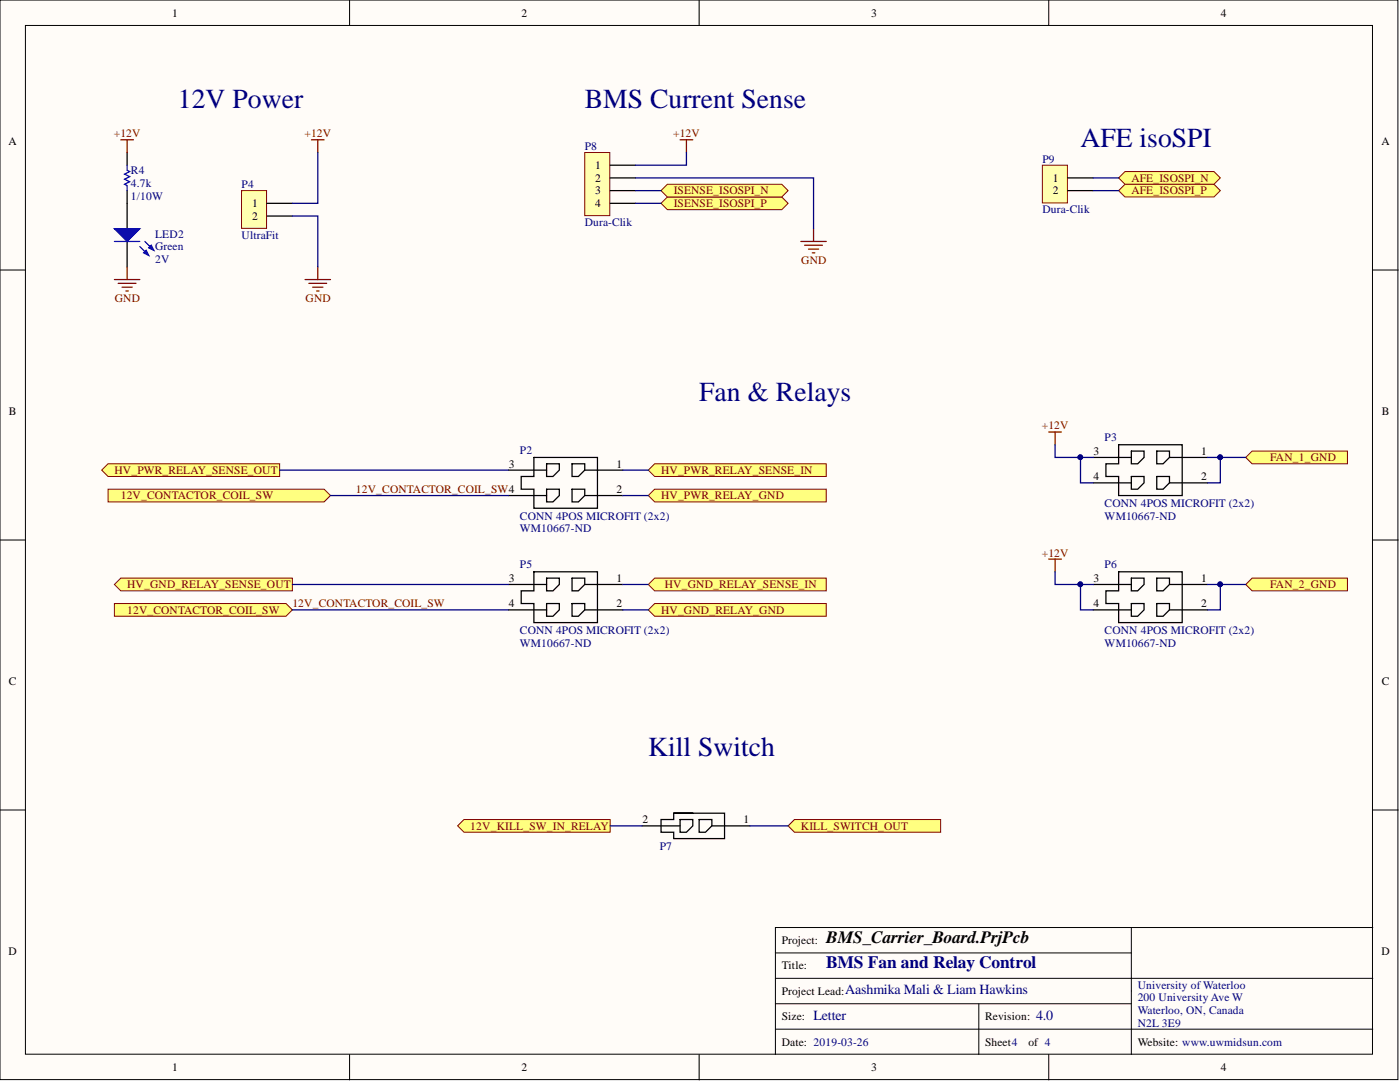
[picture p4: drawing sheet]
<svg xmlns="http://www.w3.org/2000/svg" width="279mm" height="216mm" viewBox="0 0 279 216" stroke-linecap="round" stroke-linejoin="round" font-family="sans-serif">
<g fill="#fffcf8" stroke="#000" stroke-width=".2">
<path d="M0 0h279v215.4h-279z"/>
<path d="M5.1 5.1h268.8v205.3h-268.8z"/>
</g>
<g fill="none" stroke="#000" stroke-width=".2">
<path d="M69.8 0v5.1M139.5 0v5.1M209.3 0v5.1M0 53.9h5.1M274 53.9h5.1M0 107.8h5.1M274 107.8h5.1M0 161.6h5.1M274 161.6h5.1M154.8 195.2h119.2M154.8 190.1h71M225.8 185.1h-71v25.3"/>
<path d="M225.8 185.1v25.3M225.8 185.1h48.2M69.8 210.4v5.1M139.5 210.4v5.1M154.8 200.3h71M154.8 205.4h119.2M195.3 200.3v10.1M209.3 210.4v5.1"/>
</g>
<path d="M48.2 38h5v7.6h-5z" fill="#ffffb0" stroke="#800000" stroke-width=".2"/>
<path d="M25.4 40.6v5M25.4 48.2v5M53.3 40.6h5M53.3 43.1h5" fill="none" stroke="#000" stroke-width=".25"/>
<path d="M62.2 27.9h2.5M63.4 27.9v2.5M60.9 55.8h5.1M61.6 56.5h3.6M62.4 57.3h2M63.2 58.1h.5M63.4 53.2v2.6" fill="none" stroke="#800000" stroke-width=".25"/>
<path d="M22.8 45.6h5.1l-2.5 2.6z" fill="#00f"/>
<path d="M22.8 45.6h5.1l-2.5 2.6zM27.9 49.2l1.8 1.8M28.9 48.2l1.8 1.8" fill="none" stroke="#00f" stroke-width=".25"/>
<path d="M28.7 50.5l.5-.5 .5 1z" fill="#00f"/>
<path d="M28.7 50.5l.5-.5 .5 1z" fill="none" stroke="#00f" stroke-width=".25"/>
<path d="M29.7 49.4l.5-.5 .5 1.1z" fill="#00f"/>
<path d="M25.4 33v1l.5 .2-1 .5 1 .5-1 .6 1 .5-1 .5 .5 .2v1M22.8 48.2h5.1M29.7 49.4l.5-.5 .5 1.1z" fill="none" stroke="#00f" stroke-width=".25"/>
<path d="M25.4 30.4v2.6M25.4 38v2.6" fill="none" stroke="#000" stroke-width=".25"/>
<path d="M24.1 27.9h2.5M25.4 27.9v2.5M22.8 55.8h5.1M23.6 56.5h3.5M24.4 57.3h2M25.1 58.1h.5M25.4 53.2v2.6" fill="none" stroke="#800000" stroke-width=".25"/>
<g fill="#ffff80" stroke="#800000" stroke-width=".2">
<path d="M223.2 38l1.3-1.2h17.8l1.2 1.2-1.2 1.3h-17.8z" fill-rule="evenodd"/>
<path d="M223.2 35.5l1.3-1.3h17.8l1.2 1.3-1.2 1.3h-17.8z" fill-rule="evenodd"/>
</g>
<path d="M116.7 30.4h5v12.6h-5z" fill="#ffffb0" stroke="#800000" stroke-width=".2"/>
<path d="M121.8 33h5M121.8 35.5h5M121.8 38h5M121.8 40.6h5" fill="none" stroke="#000" stroke-width=".25"/>
<g fill="#ffff80" stroke="#800000" stroke-width=".2">
<path d="M131.9 40.6l1.3-1.3h22.8l1.3 1.3-1.3 1.2h-22.8z" fill-rule="evenodd"/>
<path d="M131.9 38l1.3-1.2h22.8l1.3 1.2-1.3 1.3h-22.8z" fill-rule="evenodd"/>
</g>
<path d="M135.7 27.9h2.6M137 27.9v2.5M159.8 48.2h5.1M160.6 48.9h3.5M161.3 49.7h2.1M162.1 50.5h.5M162.4 45.6v2.6" fill="none" stroke="#800000" stroke-width=".25"/>
<path d="M208 33h5v7.5h-5z" fill="#ffffb0" stroke="#800000" stroke-width=".2"/>
<path d="M213.1 35.5h5.1M213.1 38h5.1" fill="none" stroke="#000" stroke-width=".25"/>
<g fill="#ffff80" stroke="#800000" stroke-width=".2">
<path d="M157.3 164.8l1.3-1.3h29.1v2.6h-29.1z" fill-rule="evenodd"/>
<path d="M91.3 164.8l1.3-1.3h29.2v2.6h-29.2z" fill-rule="evenodd"/>
</g>
<path d="M128.1 164.8h7.6M134.5 162.3h10.1v5h-10.1v-1.2h-2.6v-2.6h2.6v-1.2h3.8M135.7 163.5h2.6v1.3l-1.3 1.3h-1.3zM139.5 163.5h2.6v1.3l-1.3 1.3h-1.3zM142.1 164.8h7.6" fill="none" stroke="#000" stroke-width=".25"/>
<path d="M129.4 93.8l1.2-1.3h34.3v2.6h-34.3z" fill-rule="evenodd" fill="#ffff80" stroke="#800000" stroke-width=".2"/>
<g fill="none" stroke="#000" stroke-width=".25">
<path d="M101.5 93.8h7.6M101.5 98.9h7.6M106.5 91.3h12.7v10.1h-12.7v-3.8h-2.5v-2.5h2.5zM109.1 92.5h2.5v1.3l-1.2 1.3h-1.3zM109.1 97.6h2.5v1.3l-1.2 1.2h-1.3zM114.2 92.5h2.5v1.3l-1.3 1.3h-1.2zM114.2 97.6h2.5v1.3l-1.3 1.2h-1.2zM116.7 93.8h7.6M116.7 98.9h7.6M101.5 116.6h7.6M106.5 114.1h12.7v10.1h-12.7v-3.8h-2.5v-2.5h2.5zM109.1 115.4h2.5v1.2l-1.2 1.3h-1.3z"/>
<path d="M114.2 115.4h2.5v1.2l-1.3 1.3h-1.2zM116.7 116.6h7.6M101.5 121.7h7.6M109.1 120.4h2.5v1.3l-1.2 1.3h-1.3zM114.2 120.4h2.5v1.3l-1.3 1.3h-1.2zM116.7 121.7h7.6"/>
</g>
<g fill="#ffff80" stroke="#800000" stroke-width=".2">
<path d="M21.6 97.6h43.1l1.3 1.3-1.3 1.2h-43.1z" fill-rule="evenodd"/>
<path d="M22.8 120.4h34.3l1.2 1.3-1.2 1.3h-34.3z" fill-rule="evenodd"/>
<path d="M129.4 116.6l1.2-1.2h34.3v2.5h-34.3z" fill-rule="evenodd"/>
</g>
<g fill="none" stroke="#000" stroke-width=".25">
<path d="M218.2 91.3h7.6M218.2 96.3h7.6M223.2 88.7h12.7v10.2h-12.7v-3.8h-2.5v-2.6h2.5zM225.8 90h2.5v1.3l-1.2 1.2h-1.3zM225.8 95.1h2.5v1.2l-1.2 1.3h-1.3zM230.9 90h2.5v1.3l-1.3 1.2h-1.2zM230.9 95.1h2.5v1.2l-1.3 1.3h-1.2zM233.4 91.3h7.6M233.4 96.3h7.6M218.2 116.6h7.6M223.2 114.1h12.7v10.1h-12.7v-3.8h-2.5v-2.5h2.5zM225.8 115.4h2.5v1.2l-1.2 1.3h-1.3z"/>
<path d="M230.9 115.4h2.5v1.2l-1.3 1.3h-1.2zM233.4 116.6h7.6M218.2 121.7h7.6M225.8 120.4h2.5v1.3l-1.2 1.3h-1.3zM230.9 120.4h2.5v1.3l-1.3 1.3h-1.2zM233.4 121.7h7.6"/>
</g>
<path d="M248.6 91.3l1.3-1.3h19v2.5h-19z" fill-rule="evenodd" fill="#ffff80" stroke="#800000" stroke-width=".2"/>
<path d="M209.3 86.2h2.5M210.6 86.2v2.5M209.3 111.6h2.5M210.6 111.6v2.5" fill="none" stroke="#800000" stroke-width=".25"/>
<g fill="#ffff80" stroke="#800000" stroke-width=".2">
<path d="M248.6 116.6l1.3-1.2h19v2.5h-19z" fill-rule="evenodd"/>
<path d="M20.3 93.8l1.3-1.3h34.2v2.6h-34.2z" fill-rule="evenodd"/>
<path d="M129.4 98.9l1.2-1.3h34.3v2.5h-34.3z" fill-rule="evenodd"/>
<path d="M129.4 121.7l1.2-1.3h34.3v2.6h-34.3z" fill-rule="evenodd"/>
<path d="M22.8 116.6l1.3-1.2h34.2v2.5h-34.2z" fill-rule="evenodd"/>
</g>
<g fill="none" stroke="#000080" stroke-width=".25">
<path d="M63.4 30.4v10.2h-5.1M126.8 35.5h35.6v10.1M126.8 38h5.1M137 30.4v2.6h-10.2M218.2 38h5M218.2 35.5h5M58.3 43.1h5.1v10.1M126.8 40.6h5.1M55.8 93.8h45.7M66 98.9h35.5M124.3 93.8h5.1M124.3 98.9h5.1"/>
<path d="M210.6 88.7v2.6h7.6M215.6 91.3v5h2.6M241 91.3h2.5M248.6 91.3h-5.1v5h-2.5M58.3 116.6h43.2M124.3 116.6h5.1M210.6 114.1v2.5h7.6M215.6 116.6v5.1h2.6M241 116.6h2.5M248.6 116.6h-5.1v5.1h-2.5M58.3 121.7h43.2M124.3 121.7h5.1"/>
<path d="M121.8 164.8h6.3M149.7 164.8h7.6"/>
</g>
<g fill="#000080" stroke="#000080" stroke-width=".2">
<circle cx="243.5" cy="91.2" r=".47"/>
<circle cx="215.6" cy="91.2" r=".47"/>
<circle cx="243.5" cy="116.6" r=".47"/>
<circle cx="215.6" cy="116.6" r=".47"/>
</g>
<g font-size="5.5" fill="#000080">
<text x="35.5" y="21.6">12V Power</text>
<text x="116.7" y="21.6">BMS Current Sense</text>
<text x="215.6" y="29.2">AFE isoSPI</text>
<text x="139.5" y="80">Fan &amp; Relays</text>
<text x="129.4" y="150.9">Kill Switch</text>
</g>
<text font-size="3.5" x="164.9" y="188.1">BMS_Carrier_Board.PrjPcb</text>
<text font-size="3.5" fill="#000080" x="164.9" y="193.2">BMS Fan and Relay Control</text>
<g font-size="2.8" fill="#000080">
<text x="162.4" y="203.5">Letter</text>
<text x="168.7" y="198.4">Aashmika Mali &amp; Liam Hawkins</text>
<text x="206.8" y="203.5">4.0</text>
</g>
<g font-size="2.3">
<text x="34.3" y="3.3">1</text>
<text x="104.1" y="3.3">2</text>
<text x="173.9" y="3.3">3</text>
<text x="243.6" y="3.3">4</text>
<text x="1.7" y="29">A</text>
<text x="275.7" y="29">A</text>
<text x="118.8" y="33.7">1</text>
<text x="50.3" y="41.3">1</text>
<text x="118.8" y="36.3">2</text>
<text x="118.8" y="38.8">3</text>
<text x="118.8" y="41.3">4</text>
<text x="210.1" y="36.3">1</text>
<text x="210.1" y="38.8">2</text>
<text x="50.3" y="43.9">2</text>
<text x="1.8" y="82.8">B</text>
<text x="275.8" y="82.8">B</text>
<text x="101.6" y="93.3">3</text>
<text x="123" y="93.3">1</text>
<text x="218.3" y="90.8">3</text>
<text x="218.3" y="95.8">4</text>
<text x="239.7" y="90.8">1</text>
<text x="239.7" y="95.8">2</text>
<text x="123" y="98.4">2</text>
<text x="101.6" y="116.1">3</text>
<text x="123" y="116.1">1</text>
<text x="218.3" y="116.1">3</text>
<text x="239.7" y="116.1">1</text>
<text x="101.6" y="121.2">4</text>
<text x="123" y="121.2">2</text>
<text x="218.3" y="121.2">4</text>
<text x="239.7" y="121.2">2</text>
<text x="1.8" y="136.7">C</text>
<text x="275.8" y="136.7">C</text>
<text x="128.2" y="164.3">2</text>
<text x="148.4" y="164.3">1</text>
<text x="1.7" y="190.6">D</text>
<text x="156" y="188.4">Project:</text>
<text x="275.7" y="190.6">D</text>
<text x="156" y="193.4">Title:</text>
<text x="156" y="203.6">Size:</text>
<text x="156" y="198.5">Project Lead:</text>
<text x="196.6" y="203.6">Revision:</text>
<text x="156" y="208.7">Date: 2019-03-26</text>
<text x="196.6" y="208.7">Sheet4</text>
<text x="205.2" y="208.7">of 4</text>
<text x="227.1" y="208.7">Website: www.uwmidsun.com</text>
<text x="34.3" y="213.7">1</text>
<text x="104.1" y="213.7">2</text>
<text x="173.9" y="213.7">3</text>
<text x="243.6" y="213.7">4</text>
</g>
<g font-size="2.3" fill="#800000">
<text x="22.7" y="27.4">+12V</text>
<text x="60.8" y="27.4">+12V</text>
<text x="134.4" y="27.4">+12V</text>
<text x="134.5" y="41.3">ISENSE_ISOSPI_P</text>
<text x="134.5" y="38.8">ISENSE_ISOSPI_N</text>
<text x="225.8" y="38.8">AFE_ISOSPI_P</text>
<text x="225.8" y="36.3">AFE_ISOSPI_N</text>
<text x="159.9" y="52.7">GND</text>
<text x="22.9" y="60.3">GND</text>
<text x="61" y="60.3">GND</text>
<text x="207.9" y="85.7">+12V</text>
<text x="22.8" y="94.6">HV_PWR_RELAY_SENSE_OUT</text>
<text x="131.9" y="94.6">HV_PWR_RELAY_SENSE_IN</text>
<text x="253.5" y="92">FAN_1_GND</text>
<text x="24.1" y="99.6">12V_CONTACTOR_COIL_SW</text>
<text x="71" y="98.4">12V_CONTACTOR_COIL_SW4</text>
<text x="131.9" y="99.6">HV_PWR_RELAY_GND</text>
<text x="207.9" y="111">+12V</text>
<text x="25.4" y="117.4">HV_GND_RELAY_SENSE_OUT</text>
<text x="132.7" y="117.4">HV_GND_RELAY_SENSE_IN</text>
<text x="253.5" y="117.4">FAN_2_GND</text>
<text x="25.4" y="122.5">12V_CONTACTOR_COIL_SW</text>
<text x="58.3" y="121.2">12V_CONTACTOR_COIL_SW</text>
<text x="131.9" y="122.5">HV_GND_RELAY_GND</text>
<text x="93.9" y="165.6">12V_KILL_SW_IN_RELAY</text>
<text x="159.8" y="165.6">KILL_SWITCH_OUT</text>
</g>
<g font-size="2.3" fill="#000080">
<text x="116.7" y="29.9">P8</text>
<text x="26.1" y="34.7">R4</text>
<text x="208" y="32.5">P9</text>
<text x="26.1" y="37.3">4.7k</text>
<text x="26.1" y="39.8">1/10W</text>
<text x="48.2" y="37.5">P4</text>
<text x="31" y="47.4">LED2</text>
<text x="48.2" y="47.7">UltraFit</text>
<text x="116.7" y="45.1">Dura-Clik</text>
<text x="208" y="42.6">Dura-Clik</text>
<text x="31" y="50">Green</text>
<text x="31" y="52.5">2V</text>
<text x="220.5" y="88">P3</text>
<text x="103.8" y="90.5">P2</text>
<text x="220.5" y="101.2">CONN 4POS MICROFIT (2x2)</text>
<text x="103.8" y="106.2">WM10667-ND</text>
<text x="103.8" y="103.7">CONN 4POS MICROFIT (2x2)</text>
<text x="220.5" y="103.7">WM10667-ND</text>
<text x="103.8" y="113.3">P5</text>
<text x="220.5" y="113.3">P6</text>
<text x="103.8" y="129">WM10667-ND</text>
<text x="103.8" y="126.5">CONN 4POS MICROFIT (2x2)</text>
<text x="220.5" y="129">WM10667-ND</text>
<text x="220.5" y="126.5">CONN 4POS MICROFIT (2x2)</text>
<text x="131.7" y="169.6">P7</text>
<text x="227.1" y="197.2">University of Waterloo</text>
<text x="227.1" y="199.8">200 University Ave W</text>
<text x="227.1" y="202.3">Waterloo, ON, Canada</text>
<text x="227.1" y="204.9">N2L 3E9</text>
</g>
</svg>
